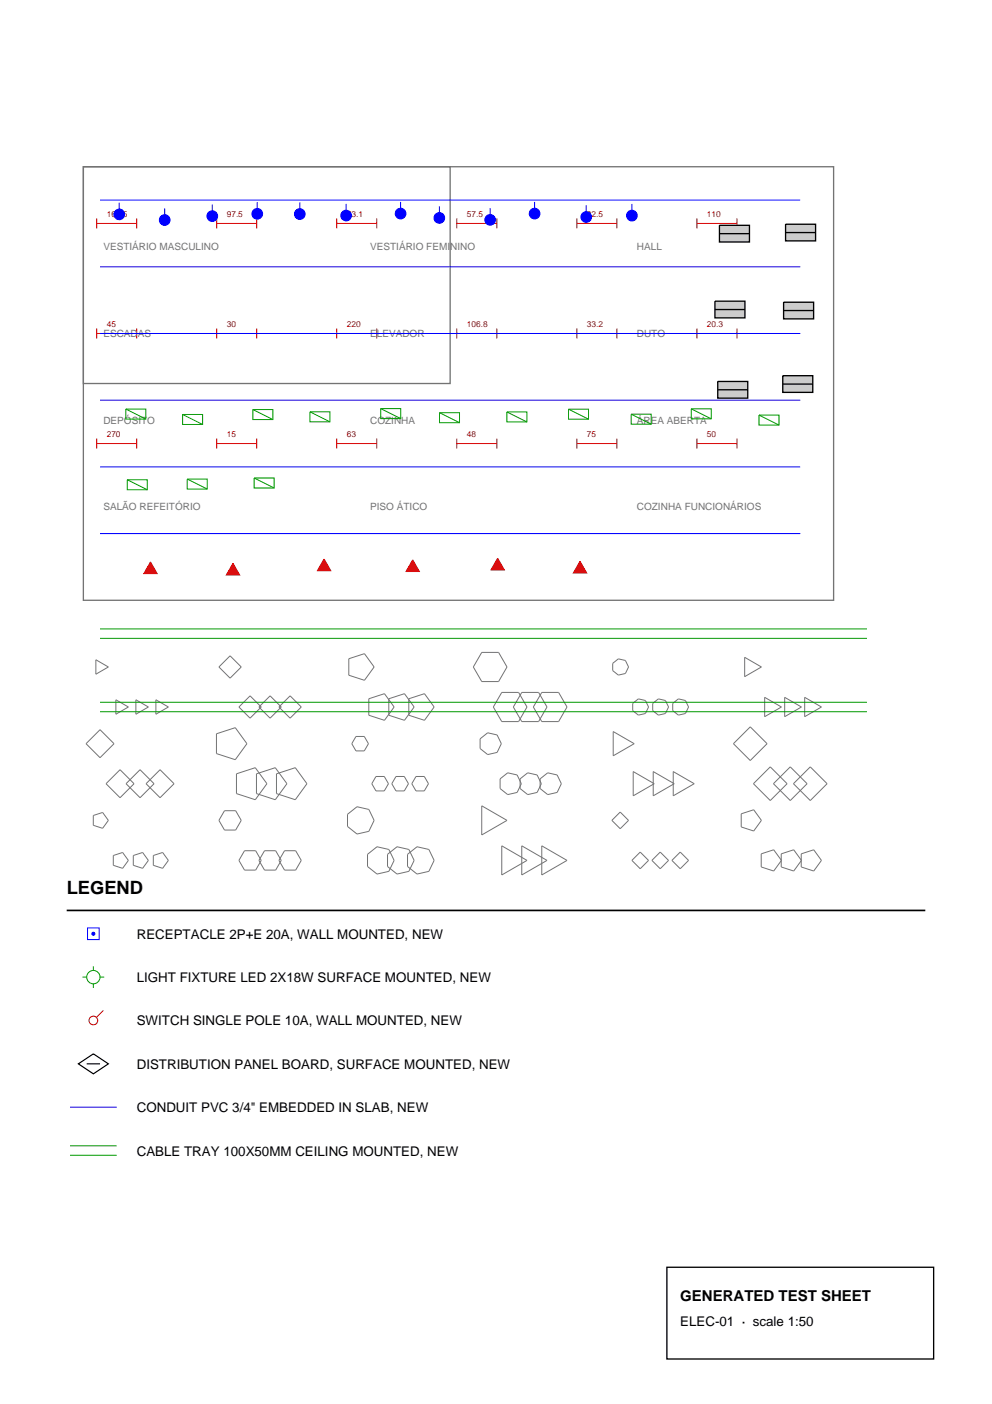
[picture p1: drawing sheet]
<svg xmlns="http://www.w3.org/2000/svg" width="210mm" height="297mm" viewBox="0 0 210 297" stroke-linecap="round" stroke-linejoin="round" font-family="sans-serif">
<!-- layer: A-DIM -->
<g fill="none" stroke="#d90000" stroke-width=".21">
<path d="M20.5 47.3h8.4M20.5 46.2v2.1M28.9 46.2v2.1M45.9 47.3h8.4M45.9 46.2v2.1M54.3 46.2v2.1M71.3 47.3h8.4M71.3 46.2v2.1M79.7 46.2v2.1M96.7 47.3h8.4M96.7 46.2v2.1M105.1 46.2v2.1"/>
<path d="M122.1 47.3h8.4M122.1 46.2v2.1M130.5 46.2v2.1M147.5 47.3h8.4M147.5 46.2v2.1M155.9 46.2v2.1M20.5 69.5v2.1M20.5 70.6h8.4M28.9 69.5v2.1M45.9 69.5v2.1M45.9 70.6h8.4M54.3 69.5v2.1"/>
<path d="M71.3 69.5v2.1M71.3 70.6h8.4M79.7 69.5v2.1M96.7 69.5v2.1M96.7 70.6h8.4M105.1 69.5v2.1M122.1 69.5v2.1M122.1 70.6h8.4M130.5 69.5v2.1M147.5 69.5v2.1M147.5 70.6h8.4M155.9 69.5v2.1"/>
<path d="M20.5 92.8v2.1M20.5 93.8h8.4M28.9 92.8v2.1M45.9 92.8v2.1M45.9 93.8h8.4M54.3 92.8v2.1M71.3 92.8v2.1M71.3 93.8h8.4M79.7 92.8v2.1M96.7 92.8v2.1M96.7 93.8h8.4M105.1 92.8v2.1"/>
<path d="M122.1 92.8v2.1M122.1 93.8h8.4M130.5 92.8v2.1M147.5 92.8v2.1M147.5 93.8h8.4M155.9 92.8v2.1"/>
</g>
<!-- layer: A-ROOM -->
<g fill="none" stroke="#737373" stroke-width=".21">
<path d="M20.3 139.6l2.6 1.5-2.6 1.5zM48.7 138.7l2.3 2.4-2.3 2.4-2.4-2.4zM73.8 139.4l3.3-1.1 2.1 2.8-2.1 2.8-3.3-1zM101.9 138h3.6l1.8 3.1-1.8 3.1h-3.6l-1.7-3.1zM157.6 139.1l3.5 2-3.5 2.1zM18.2 157.3l3-2.9 2.9 2.9-2.9 3zM24.5 148.1l2.7 1.5-2.7 1.5zM28.8 148.1l2.6 1.5-2.6 1.5zM33 148.1l2.6 1.5-2.6 1.5zM45.8 155.2l4-1.2 2.4 3.3-2.4 3.4-4-1.3zM52.9 147.2l2.4 2.4-2.4 2.3-2.3-2.3zM57.1 147.2l2.4 2.4-2.4 2.3-2.3-2.3z"/>
<path d="M61.4 147.2l2.3 2.4-2.3 2.3-2.4-2.3zM75.3 155.8h1.8l.9 1.5-.9 1.6h-1.8l-.9-1.6zM78 147.8l3.3-1 2.1 2.8-2.1 2.8-3.3-1.1zM82.3 147.8l3.3-1 2 2.8-2 2.8-3.3-1.1zM86.5 147.8l3.3-1 2.1 2.8-2.1 2.8-3.3-1.1zM101.6 156.3l1.6-1.3 2 .5 .9 1.8-.9 1.9-2 .4-1.6-1.2zM106.2 146.5h3.5l1.8 3.1-1.8 3.1h-3.5l-1.8-3.1zM110.4 146.5h3.6l1.7 3.1-1.7 3.1h-3.6l-1.8-3.1zM114.6 146.5h3.6l1.8 3.1-1.8 3.1h-3.6l-1.7-3.1zM129.6 140.3l1.2-.9 1.5 .3 .7 1.4-.7 1.4-1.5 .3-1.2-.9zM129.8 154.8l4.4 2.5-4.4 2.6zM133.9 148.8l1.2-.9 1.5 .3 .6 1.4-.6 1.4-1.5 .3-1.2-1z"/>
<path d="M138.1 148.8l1.2-.9 1.5 .3 .7 1.4-.7 1.4-1.5 .3-1.2-1zM142.3 148.8l1.2-.9 1.5 .3 .7 1.4-.7 1.4-1.5 .3-1.2-1zM158.7 153.8l3.6 3.5-3.6 3.6-3.5-3.6zM161.8 147.5l3.5 2.1-3.5 2zM166 147.5l3.6 2.1-3.6 2zM170.3 147.5l3.5 2.1-3.5 2zM19.7 172.5l2-.6 1.2 1.7-1.2 1.6-2-.6zM22.4 165.8l3-3 3 3-3 3zM26.7 165.8l2.9-3 3 3-3 3zM30.9 165.8l3-3 2.9 3-2.9 3zM47.5 171.5h2.4l1.1 2.1-1.1 2h-2.4l-1.2-2zM50 163.7l4-1.3 2.5 3.4-2.5 3.4-4-1.3z"/>
<path d="M51.7 180h2.4l1.2 2-1.2 2.1h-2.4l-1.1-2.1zM54.3 163.7l4-1.3 2.4 3.4-2.4 3.4-4-1.3zM56 180h2.3l1.2 2-1.2 2.1h-2.3l-1.2-2.1zM58.5 163.7l4-1.3 2.4 3.4-2.4 3.4-4-1.3zM60.2 180h2.4l1.1 2-1.1 2.1h-2.4l-1.2-2.1zM73.5 172.3l2-1.6 2.5 .5 1.2 2.4-1.2 2.3-2.5 .6-2-1.6zM79.6 164.3h1.7l.9 1.5-.9 1.5h-1.7l-.9-1.5zM83.8 164.3h1.7l.9 1.5-.9 1.5h-1.7l-.9-1.5zM88 164.3h1.8l.9 1.5-.9 1.5h-1.8l-.9-1.5zM101.9 170.5l5.4 3.1-5.4 3.1zM105.8 164.8l1.6-1.3 2 .5 .9 1.8-.9 1.9-2 .4-1.6-1.3zM106.2 178.9l5.3 3.1-5.3 3.1z"/>
<path d="M110.1 164.8l1.6-1.3 2 .5 .8 1.8-.8 1.9-2 .4-1.6-1.3zM110.4 178.9l5.3 3.1-5.3 3.1zM114.3 164.8l1.6-1.3 2 .5 .9 1.8-.9 1.9-2 .4-1.6-1.3zM114.6 178.9l5.4 3.1-5.4 3.1zM129.5 173.6l1.7-1.8 1.8 1.8-1.8 1.7zM134 163.2l4.4 2.6-4.4 2.6zM138.2 163.2l4.5 2.6-4.5 2.6zM142.5 163.2l4.4 2.6-4.4 2.6zM156.8 172.2l2.7-.9 1.6 2.3-1.6 2.2-2.7-.8zM159.4 165.8l3.6-3.6 3.5 3.6-3.5 3.6zM167.2 162.2l3.6 3.6-3.6 3.6-3.5-3.6zM167.9 165.8l3.5-3.6 3.6 3.6-3.6 3.6z"/>
<path d="M24 181l1.9-.6 1.3 1.6-1.3 1.7-1.9-.6zM28.2 181l2-.6 1.2 1.6-1.2 1.7-2-.6zM32.4 181l2-.6 1.2 1.6-1.2 1.7-2-.6zM77.8 180.7l2-1.6 2.5 .6 1.1 2.3-1.1 2.4-2.5 .5-2-1.6zM82 180.7l2-1.6 2.5 .6 1.1 2.3-1.1 2.4-2.5 .5-2-1.6zM86.2 180.7l2-1.6 2.5 .6 1.2 2.3-1.2 2.4-2.5 .5-2-1.6zM135.5 180.3l1.7 1.7-1.7 1.8-1.8-1.8zM139.7 180.3l1.8 1.7-1.8 1.8-1.8-1.8zM143.9 180.3l1.8 1.7-1.8 1.8-1.7-1.8zM161.1 180.6l2.6-.8 1.6 2.2-1.6 2.3-2.6-.9zM165.3 180.6l2.6-.8 1.7 2.2-1.7 2.3-2.6-.9zM169.5 180.6l2.7-.8 1.6 2.2-1.6 2.3-2.7-.9z"/>
</g>
<!-- layer: A-WALL -->
<path d="M17.6 35.3h158.8v91.7h-158.8zM17.6 35.3h77.6v45.8h-77.6z" fill="none" stroke="#737373" stroke-width=".28"/>
<!-- layer: E-CONDUIT -->
<path d="M21.2 42.3h148.1M21.2 56.4h148.1M21.2 70.6h148.1M21.2 84.7h148.1M21.2 98.8h148.1M21.2 112.9h148.1" fill="none" stroke="#00f" stroke-width=".21"/>
<!-- layer: E-TRAY -->
<path d="M21.2 133.1h162.2M21.2 135.1h162.2M21.2 148.6h162.2M21.2 150.6h162.2" fill="none" stroke="#090" stroke-width=".21"/>
<!-- layer: E-OUTLET -->
<g fill="#00f" stroke="#00f" stroke-width=".21">
<circle cx="25.2" cy="45.4" r="1.13"/>
<circle cx="34.8" cy="46.6" r="1.13"/>
<circle cx="44.9" cy="45.7" r="1.13"/>
<circle cx="54.4" cy="45.2" r="1.13"/>
<circle cx="63.4" cy="45.3" r="1.13"/>
<circle cx="73.2" cy="45.6" r="1.13"/>
<circle cx="84.8" cy="45.2" r="1.13"/>
<circle cx="93" cy="46.1" r="1.13"/>
<circle cx="103.7" cy="46.5" r="1.13"/>
<circle cx="113.1" cy="45.2" r="1.13"/>
<circle cx="124" cy="45.9" r="1.13"/>
<circle cx="133.7" cy="45.6" r="1.13"/>
</g>
<path d="M25.2 42.9v1.3M34.8 44.1v1.3M44.9 43.3v1.3M54.4 42.8v1.3M63.4 42.8v1.4M73.2 43.1v1.4M84.8 42.7v1.4M93 43.6v1.4M103.7 44v1.4M113.1 42.7v1.4M124 43.4v1.4M133.7 43.1v1.4" fill="none" stroke="#00f" stroke-width=".21"/>
<!-- layer: E-FIXTURE -->
<g fill="none" stroke="#090" stroke-width=".21">
<path d="M26.6 86.5h4.3v2.2h-4.3zM26.6 86.5l4.3 2.2M38.6 87.7h4.3v2.1h-4.3zM38.6 87.7l4.3 2.1M53.5 86.6h4.2v2.2h-4.2zM53.5 86.6l4.2 2.2M65.6 87.1h4.2v2.1h-4.2zM65.6 87.1l4.2 2.1M80.6 86.4h4.2v2.2h-4.2zM80.6 86.4l4.2 2.2M93 87.3h4.2v2.1h-4.2zM93 87.3l4.2 2.1"/>
<path d="M107.3 87.1h4.2v2.2h-4.2zM107.3 87.1l4.2 2.2M120.3 86.6h4.2v2.1h-4.2zM120.3 86.6l4.2 2.1M133.6 87.6h4.2v2.1h-4.2zM133.6 87.6l4.2 2.1M146.3 86.5h4.2v2.1h-4.2zM146.3 86.5l4.2 2.1M160.6 87.8h4.2v2.1h-4.2zM160.6 87.8l4.2 2.1M26.9 101.5h4.3v2.1h-4.3zM26.9 101.5l4.3 2.1"/>
<path d="M39.6 101.3h4.2v2.2h-4.2zM39.6 101.3l4.2 2.2M53.8 101.1h4.2v2.1h-4.2zM53.8 101.1l4.2 2.1"/>
</g>
<!-- layer: E-SWITCH -->
<g fill="#d90000" stroke="#d90000" stroke-width=".21">
<path d="M31.8 118.9l1.5 2.5h-2.9z"/>
<path d="M49.3 119.2l1.4 2.4h-2.8z"/>
<path d="M68.6 118.3l1.4 2.4h-2.8z"/>
<path d="M87.3 118.4l1.4 2.5h-2.8z"/>
<path d="M105.3 118.1l1.4 2.5h-2.8z"/>
<path d="M122.7 118.8l1.4 2.4h-2.8z"/>
</g>
<!-- layer: E-PANEL -->
<path d="M152.2 47.7h6.4v3.5h-6.4z" fill="#ccc" stroke="#000" stroke-width=".28"/>
<path d="M152.2 49.4h6.4" fill="none" stroke="#000" stroke-width=".28"/>
<path d="M166.2 47.4h6.4v3.6h-6.4z" fill="#ccc" stroke="#000" stroke-width=".28"/>
<path d="M166.2 49.2h6.4" fill="none" stroke="#000" stroke-width=".28"/>
<path d="M151.3 63.7h6.3v3.6h-6.3z" fill="#ccc" stroke="#000" stroke-width=".28"/>
<path d="M151.3 65.5h6.3" fill="none" stroke="#000" stroke-width=".28"/>
<path d="M165.8 63.9h6.4v3.6h-6.4z" fill="#ccc" stroke="#000" stroke-width=".28"/>
<path d="M165.8 65.7h6.4" fill="none" stroke="#000" stroke-width=".28"/>
<path d="M151.9 80.7h6.3v3.5h-6.3z" fill="#ccc" stroke="#000" stroke-width=".28"/>
<path d="M151.9 82.5h6.3" fill="none" stroke="#000" stroke-width=".28"/>
<path d="M165.6 79.5h6.4v3.5h-6.4z" fill="#ccc" stroke="#000" stroke-width=".28"/>
<path d="M165.6 81.3h6.4" fill="none" stroke="#000" stroke-width=".28"/>
<!-- layer: LEGEND -->
<path d="M14.1 192.6h181.7" fill="none" stroke="#000" stroke-width=".35"/>
<path d="M18.5 196.3h2.5v2.5h-2.5zM14.8 234.2h9.9" fill="none" stroke="#00f" stroke-width=".21"/>
<circle cx="19.8" cy="197.6" r=".32" fill="#00f" stroke="#00f" stroke-width=".21"/>
<g fill="none" stroke="#090" stroke-width=".21">
<path d="M17.5 206.7h.8M19.8 204.4v.9M19.8 208.1v.9M21.2 206.7h.8M14.8 242.4h9.9M14.8 244.4h9.9"/>
<circle cx="19.8" cy="206.7" r="1.41"/>
</g>
<g fill="none" stroke="#d90000" stroke-width=".21">
<path d="M21.9 213.8l-1.5 1.5"/>
<circle cx="19.8" cy="215.9" r=".92"/>
</g>
<path d="M16.6 225.1l3.2-2.1 3.1 2.1-3.1 2.1zM18.3 225.1h2.9" fill="none" stroke="#000" stroke-width=".25"/>
<path d="M141.1 268.1h56.5v19.4h-56.5z" fill="none" stroke="#000" stroke-width=".28"/>
<text font-size="3.9" x="14.1" y="189.1">LEGEND</text>
<text font-size="3.2" x="143.9" y="275.2">GENERATED TEST SHEET</text>
<g font-size="2.8">
<text x="28.9" y="198.6">RECEPTACLE 2P+E 20A, WALL MOUNTED, NEW</text>
<text x="28.9" y="207.8">LIGHT FIXTURE LED 2X18W SURFACE MOUNTED, NEW</text>
<text x="28.9" y="217">SWITCH SINGLE POLE 10A, WALL MOUNTED, NEW</text>
<text x="28.9" y="226.1">DISTRIBUTION PANEL BOARD, SURFACE MOUNTED, NEW</text>
<text x="28.9" y="235.3">CONDUIT PVC 3/4&quot; EMBEDDED IN SLAB, NEW</text>
<text x="28.9" y="244.5">CABLE TRAY 100X50MM CEILING MOUNTED, NEW</text>
<text x="143.9" y="280.5">ELEC-01 · scale 1:50</text>
</g>
<g font-size="2.1" fill="#737373">
<text x="21.9" y="52.9">VESTIÁRIO MASCULINO</text>
<text x="78.3" y="52.9">VESTIÁRIO FEMININO</text>
<text x="134.8" y="52.9">HALL</text>
<text x="21.9" y="71.3">ESCADAS</text>
<text x="78.3" y="71.3">ELEVADOR</text>
<text x="134.8" y="71.3">DUTO</text>
<text x="21.9" y="89.6">DEPÓSITO</text>
<text x="78.3" y="89.6">COZINHA</text>
<text x="134.8" y="89.6">ÁREA ABERTA</text>
<text x="21.9" y="107.9">SALÃO REFEITÓRIO</text>
<text x="78.3" y="107.9">PISO ÁTICO</text>
<text x="134.8" y="107.9">COZINHA FUNCIONÁRIOS</text>
</g>
<g font-size="1.8" fill="#d90000">
<text x="22.6" y="45.9">165.5</text>
<text x="48" y="45.9">97.5</text>
<text x="73.4" y="45.9">73.1</text>
<text x="98.8" y="45.9">57.5</text>
<text x="124.2" y="45.9">92.5</text>
<text x="149.6" y="45.9">110</text>
<text x="22.6" y="69.1">45</text>
<text x="48" y="69.1">30</text>
<text x="73.4" y="69.1">220</text>
<text x="98.8" y="69.1">106.8</text>
<text x="124.2" y="69.1">33.2</text>
<text x="149.6" y="69.1">20.3</text>
<text x="22.6" y="92.4">270</text>
<text x="48" y="92.4">15</text>
<text x="73.4" y="92.4">63</text>
<text x="98.8" y="92.4">48</text>
<text x="124.2" y="92.4">75</text>
<text x="149.6" y="92.4">50</text>
</g>
</svg>
